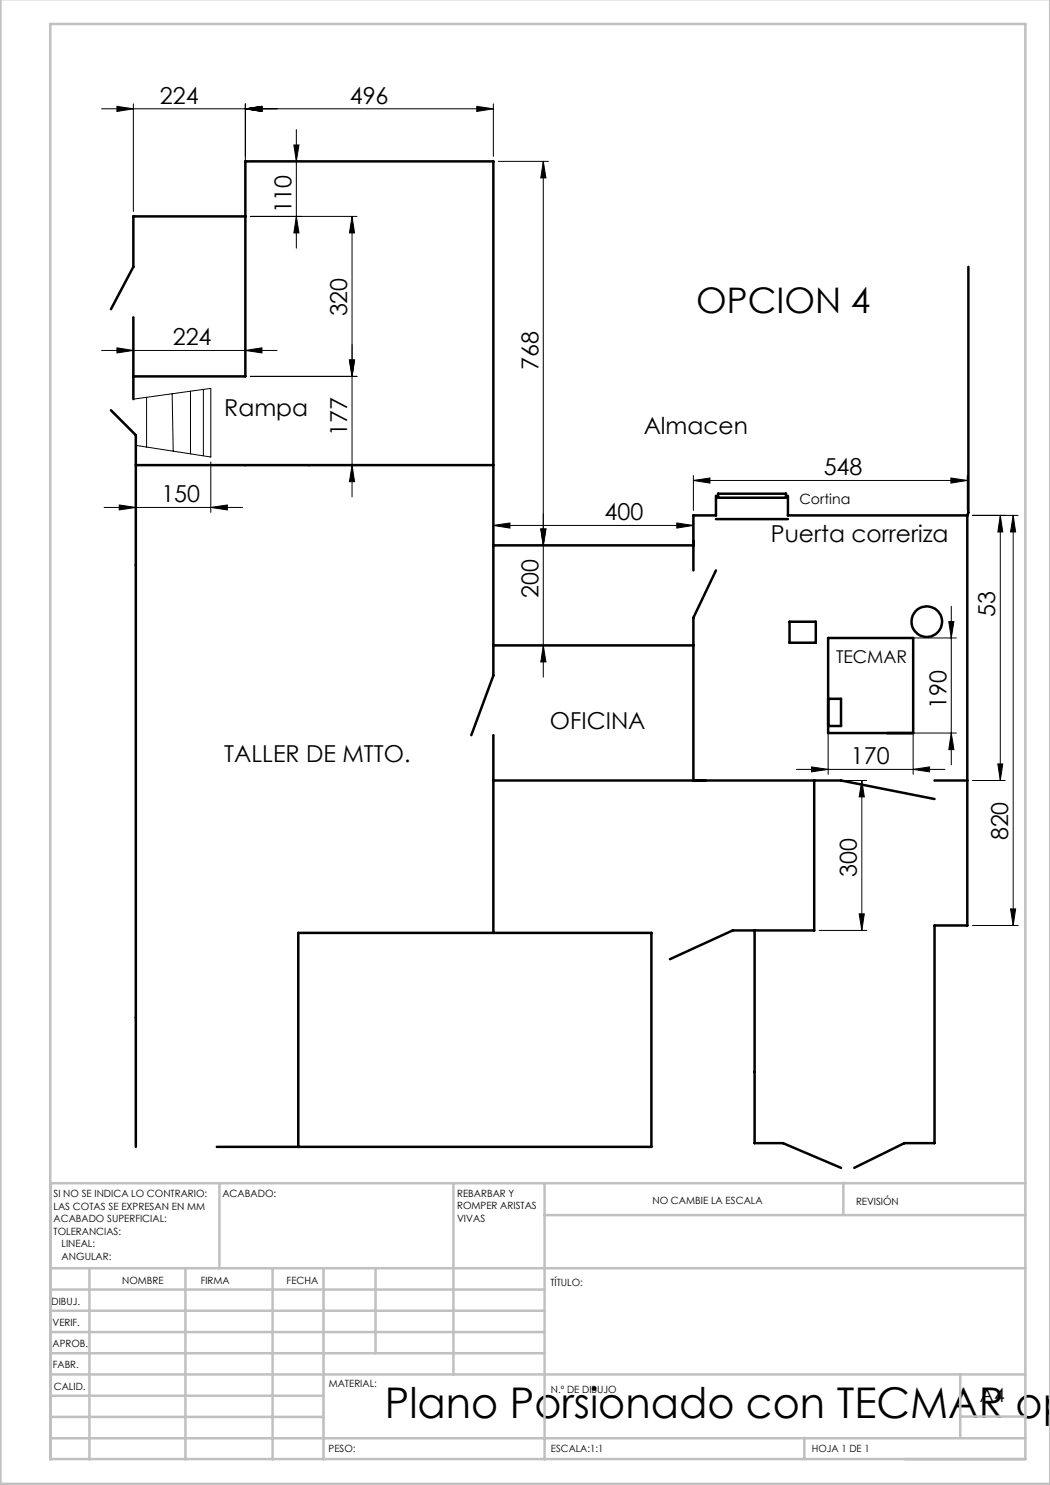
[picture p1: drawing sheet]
<svg xmlns="http://www.w3.org/2000/svg" width="210mm" height="297mm" viewBox="0 0 210 297" stroke-linecap="round" stroke-linejoin="round" font-family="sans-serif">
<g fill="none" stroke="#000" stroke-width=".2">
<path d="M20.3 21.8h78.4M23.4 21.3l3.3 .5-3.3 .5zM26.7 20.8v21.5M49.1 21.8l3.3-.5v1zM49.1 20.8v21.5M50.1 32.3h10.2M58.8 29h1l-.5 3.3zM59.3 25.9v23.7M95.4 21.3l3.3 .5-3.3 .5zM98.7 20.8v10.5M99.7 32.3h10M108.7 32.3v103.1"/>
<path d="M108.7 32.3l.5 3.3h-1zM50.1 43.3h21.3M59.3 43.3l.5 3.3h-1zM70.4 43.3v56.1M70.4 43.3l.5 3.3h-1zM20.3 70.1h35.1M23.4 69.6l3.3 .5-3.3 .5zM26.7 79.8l15.5-2.1v13.7l-15-2.3M26.7 69.1v5.2M29.3 79.5v9.9M34.4 78.8l.2 11.4M38.1 78.2v12.6"/>
<path d="M40.7 77.9v13.3M49.1 70.1l3.3-.5v1zM49.1 69.1v5.2M50.1 75.3h21.3M69.9 72h1l-.5 3.3zM42.2 92.4v10.1M50.1 93h21.3M70.4 93l.5 3.3h-1zM138.7 96.1l3.3-.5v1zM138.7 95.1v7M138.7 96.1h54.8M190.2 95.6l3.3 .5-3.3 .5z"/>
<path d="M193.5 95.1v7M20.8 101.5h27.7M23.8 101l3.4 .5-3.4 .5zM42.2 101.5l3.3-.5v1zM98.7 105.1l3.3-.5v1zM98.7 104.1v4M98.7 105.1h40M99.7 109.1h38M108.2 105.8h1l-.5 3.3zM135.4 104.6l3.3 .5-3.3 .5zM138.7 104.1v4M194.5 103.1h9.1"/>
<path d="M200.1 103.1l.5 3.3h-1zM200.1 103.1v53M202.6 103.1l.5 3.3h-1zM202.6 103.1v82M107.7 129.1h30M108.7 129.1l.5 3.3h-1zM165.6 128.6v26.3M166.6 127.6h24.7M182.6 128.6v26.3M189.8 124.3h1l-.5 3.3zM190.3 121.2v31.8M159.3 153.9h29.7"/>
<path d="M162.3 153.4l3.3 .5-3.3 .5zM163.8 156.1h9.6M166.6 146.6h24.7M172.4 156.1v30M172.4 156.1l.5 3.3h-1.1zM182.6 153.9l3.3-.5v1zM190.3 146.6l.5 3.3h-1zM194.5 156.1h6.5M199.6 152.8h1l-.5 3.3zM163.8 186.1h9.6M171.8 182.8h1.1l-.5 3.3zM194.5 185.1h9.1"/>
<path d="M202.1 181.8h1l-.5 3.3z"/>
</g>
<g fill="none" stroke="#000" stroke-width=".5">
<path d="M49.1 43.3h-22.4v10.1l-4.5 8.4M193.7 53.4v49.1l-.2 .6M26.7 75.3h22.4v-43h49.6v102.8l-4.4 11.9M26.7 63.5v16.3M22.2 82.1l5 4.9v142.4M27.2 93h71.5M143.2 99.2v3.9h-4.5v11M143.6 98.7h13.6v.9h-13.6zM157.6 99.2v3.9h35.9M138.7 108.2v.9h-40M143.2 114.1l-4.5 9.4v32.6M143.2 103.8h14.4"/>
<path d="M193.5 103.1v82h-6.6v43.5h-6l-10 5M98.7 129.1h40M157.9 124.4h5.3v4.1h-5.3zM165.6 127.6h17v19h-17zM165.6 139.8h2.6v5.4h-2.6M98.7 147v39.6M98.7 156.1h69.5l18.7 3.7M162.8 156.1v30h-16.3l-12.5 5.7M186.9 156.1h6.6M150.9 186.1v42.5h5.7l11.6 5M43.4 229.4h86.9v-42.8h-70.6v42.8"/>
<circle cx="185.4" cy="124.3" r="3.1"/>
</g>
<g fill="none" stroke="#c0c0c0" stroke-width=".5">
<path d="M.1 -.1v296.9h209.9v-296.9M10.1 4.8h195v287h-195zM43.9 236.6v17M90.7 236.6v38.3M108.9 236.6v55.3M168.7 236.6v6.3M205.1 236.6h-195v55.3M10.1 253.6h195M10.1 257.9h98.8M17.9 253.6v38.3M37.1 253.6v38.3M54.5 253.6v38.3"/>
<path d="M64.7 253.6v38.3M75.1 253.6v17M108.9 243h96.2M10.1 270.6h98.8M10.1 266.4h98.8M10.1 262.1h98.8M10.1 279.1h54.6M10.1 274.9h195M192.1 274.8v12.7M10.1 287.7h195M10.1 283.4h54.6M160.9 287.5v4.3"/>
<path d="M192.1 283.3h13"/>
</g>
<g fill="#000">
<path d="M23.4 21.3l3.3 .5-3.3 .5zM49.1 21.8l3.3-.5v1zM49.1 21.8l3.3-.5v1zM95.4 21.3l3.3 .5-3.3 .5z"/>
<path d="M59.3 43.3l.5 3.3h-1zM58.8 29h1l-.5 3.3zM190.3 146.6l.5 3.3h-1zM189.8 124.3h1l-.5 3.3z"/>
<path d="M70.4 43.3l.5 3.3h-1zM69.9 72h1l-.5 3.3zM108.7 32.3l.5 3.3h-1zM108.2 105.8h1l-.5 3.3z"/>
<path d="M49.1 70.1l3.3-.5v1zM23.4 69.6l3.3 .5-3.3 .5z"/>
<path d="M69.9 72h1l-.5 3.3zM70.4 93l.5 3.3h-1zM108.2 105.8h1l-.5 3.3zM108.7 129.1l.5 3.3h-1zM202.6 103.1l.5 3.3h-1zM202.1 181.8h1l-.5 3.3zM200.1 103.1l.5 3.3h-1zM199.6 152.8h1l-.5 3.3z"/>
<path d="M23.8 101l3.4 .5-3.4 .5zM42.2 101.5l3.3-.5v1z"/>
<path d="M98.7 105.1l3.3-.5v1zM135.4 104.6l3.3 .5-3.3 .5zM138.7 96.1l3.3-.5v1zM190.2 95.6l3.3 .5-3.3 .5zM162.3 153.4l3.3 .5-3.3 .5zM182.6 153.9l3.3-.5v1z"/>
<path d="M172.4 156.1l.5 3.3h-1.1zM171.8 182.8h1.1l-.5 3.3z"/>
</g>
<text font-size="8.5" x="77" y="283.5">Plano Porsionado con TECMAR op</text>
<text font-size="7.1" x="139.2" y="62.6">OPCION 4</text>
<g font-size="4.7">
<text x="32" y="20.7">224</text>
<text x="70" y="20.7">496</text>
<text x="58.3" y="42.7" transform="rotate(-90 58.3 42.7)">110</text>
<text x="69.4" y="63.3" transform="rotate(-90 69.4 63.3)">320</text>
<text x="34.5" y="69.1">224</text>
<text x="107.7" y="73.9" transform="rotate(-90 107.7 73.9)">768</text>
<text x="44.9" y="83.3">Rampa</text>
<text x="69.4" y="87.1" transform="rotate(-90 69.4 87.1)">177</text>
<text x="128.7" y="86.8">Almacen</text>
<text x="164.7" y="95.1">548</text>
<text x="32.3" y="100.5">150</text>
<text x="120.9" y="104.1">400</text>
<text x="154.2" y="108.4">Puerta correriza</text>
<text x="107.7" y="119.5" transform="rotate(-90 107.7 119.5)">200</text>
<text x="199.1" y="123.5" transform="rotate(-90 199.1 123.5)">53</text>
<text x="189.3" y="141.8" transform="rotate(-90 189.3 141.8)">190</text>
<text x="110" y="145.7">OFICINA</text>
<text x="44.9" y="152.5">TALLER DE MTTO.</text>
<text x="170.2" y="152.8">170</text>
<text x="201.6" y="168.1" transform="rotate(-90 201.6 168.1)">820</text>
<text x="171.4" y="175.3" transform="rotate(-90 171.4 175.3)">300</text>
</g>
<text font-size="3.9" x="196" y="280.4">A4</text>
<text font-size="3.5" x="167.2" y="132.5">TECMAR</text>
<text font-size="2.8" x="159.9" y="100.7">Cortina</text>
<g font-size="2">
<text x="10.7" y="239.5">SI NO SE INDICA LO CONTRARIO:</text>
<text x="44.5" y="239.5">ACABADO:</text>
<text x="91.4" y="239.4">REBARBAR Y</text>
<text x="10.7" y="242">LAS COTAS SE EXPRESAN EN MM</text>
<text x="10.7" y="244.5">ACABADO SUPERFICIAL:</text>
<text x="91.4" y="241.9">ROMPER ARISTAS</text>
<text x="91.4" y="244.4">VIVAS</text>
<text x="130.5" y="240.8">NO CAMBIE LA ESCALA</text>
<text x="171.2" y="241">REVISIÓN</text>
<text x="10.7" y="247">TOLERANCIAS:</text>
<text x="12.3" y="249.5">LINEAL:</text>
<text x="12.3" y="252">ANGULAR:</text>
<text x="24.4" y="256.9">NOMBRE</text>
<text x="40.1" y="256.8">FIRMA</text>
<text x="57.3" y="256.8">FECHA</text>
<text x="110.1" y="257.1">TÍTULO:</text>
<text x="10.3" y="260.9">DIBUJ.</text>
<text x="10.5" y="269.3">APROB.</text>
<text x="10.5" y="265.2">VERIF.</text>
<text x="10.6" y="273.6">FABR.</text>
<text x="10.8" y="278">CALID.</text>
<text x="65.8" y="277.4">MATERIAL:</text>
<text x="110.2" y="278.5">N.º DE DIBUJO</text>
<text x="65.7" y="290.4">PESO:</text>
<text x="110.2" y="290.5">ESCALA:1:1</text>
<text x="162.4" y="290.4">HOJA 1 DE 1</text>
</g>
</svg>
